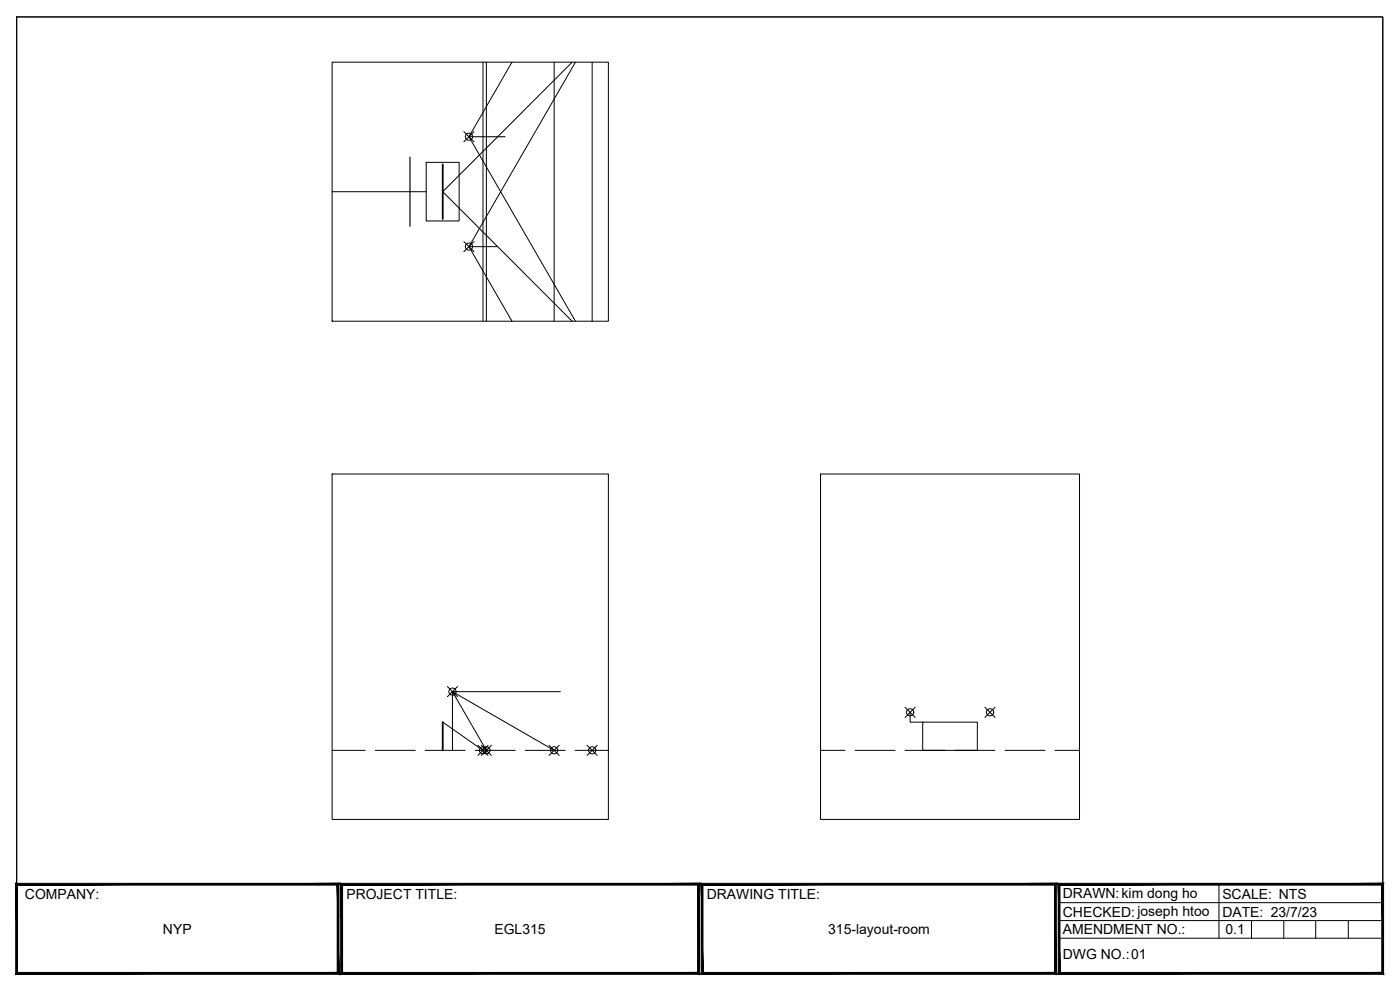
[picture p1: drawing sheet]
<svg xmlns="http://www.w3.org/2000/svg" width="420mm" height="297mm" viewBox="0 0 420 297" stroke-linecap="round" stroke-linejoin="round" font-family="sans-serif">
<!-- layer: 0 -->
<g fill="none" stroke="#000" stroke-width=".3">
<path d="M5 5.1h410v286.9h-410zM5 5.1h410v260.2h-410zM99.7 18.7h82.9v77.7h-82.9zM99.7 57.5h28.2M140.7 41h10.9M140.7 74h8.6M99.7 142.2h82.9v103.7h-82.9zM246.3 142.2h77.7v103.7h-77.7zM132.9 216.7l12 8.4M168.2 207.5h-32.4v17.6M273.1 213.7v3h20.2v8.4h-16.4v-8.4M99.7 225.1h9.9"/>
<path d="M112.6 225.1h12M127.6 225.1h12M142.6 225.1h12M157.6 225.1h12M172.6 225.1h10M246.3 225.1h7.3M256.6 225.1h12M271.6 225.1h12M286.6 225.1h12M301.6 225.1h12M316.6 225.1h7.4"/>
</g>
<!-- layer: Video -->
<g fill="none" stroke="#000" stroke-width=".3">
<path d="M144.9 18.7v77.7M171.7 18.7l-38.8 38.8 38.8 38.9M177.7 18.7v77.7M127.9 48.7h9.9v17.6h-9.9zM134.3 206l3 3M137.3 206l-3 3M146 225.1l-10.2-17.6 30.5 17.6M176.2 223.6l3 3.1M179.2 223.6l-3 3.1"/>
<circle cx="135.8" cy="207.5" r="1.08"/>
<circle cx="177.7" cy="225.1" r="1.08"/>
</g>
<!-- layer: 0 -->
<path d="M123 47.1v20.8" fill="none" stroke="#000" stroke-width=".36"/>
<path d="M132.9 216.7v8.4" fill="none" stroke="#000" stroke-width=".53"/>
<!-- layer: Audio -->
<g fill="none" stroke="#000" stroke-width=".3">
<path d="M146 18.7v77.7M153.6 18.7l-12.9 22.3 32 55.4M166.3 18.7v77.7M172.7 18.7l-32 55.3 12.9 22.4M139.2 39.5l3.1 3.1M142.3 39.5l-3.1 3.1M139.2 72.5l3.1 3M142.3 72.5l-3.1 3M271.6 212.2l3.1 3.1M274.7 212.2l-3.1 3.1M295.6 212.2l3 3.1M298.6 212.2l-3 3.1"/>
<path d="M143.4 223.6l3.1 3.1M144.4 223.6l3.1 3.1M146.5 223.6l-3.1 3.1M147.5 223.6l-3.1 3.1M164.8 223.6l3 3.1M167.8 223.6l-3 3.1"/>
<circle cx="140.8" cy="41" r="1.08"/>
<circle cx="140.8" cy="74" r="1.08"/>
<circle cx="273.2" cy="213.7" r="1.08"/>
<circle cx="297.1" cy="213.7" r="1.08"/>
<circle cx="145" cy="225.1" r="1.08"/>
<circle cx="146" cy="225.1" r="1.08"/>
<circle cx="166.3" cy="225.1" r="1.08"/>
</g>
<!-- layer: Video -->
<path d="M132.9 49.3v16.4" fill="none" stroke="#000" stroke-width=".53"/>
<!-- layer: TITLE -->
<g fill="#000" stroke="#000" stroke-width=".3">
<path d="M102.3 265l.5 .6 107.1-.6zM102.8 265.6l107.1-.6-.5 .6zM209.4 265.6l.5 26.7v-27.3zM209.4 265.6l.5 26.7-.5-.5zM102.3 292.3h107.6l-.5-.5zM102.3 292.3l.5-.5h106.6zM102.3 265v27.3l.5-.5zM102.3 265l.5 .6v26.2z"/>
<path d="M210.4 265l.6 .6 106-.6zM211 265.6l106-.6-.5 .6zM316.5 265.6l.5 26.7v-27.3zM316.5 265.6l.5 26.7-.5-.5zM210.4 292.3h106.6l-.5-.5zM211 291.8h105.5l-106.1 .5zM210.4 265v27.3l.6-.5zM210.4 265l.6 .6v26.2z"/>
<path d="M317.6 265l.5 .6 97.1-.6zM318.1 265.6l97.1-.6-.5 .6zM415.2 265l-.5 .6 .5 26.7zM414.7 265.6l.5 26.7-.5-.5zM317.6 292.3h97.6l-.5-.5zM318.1 291.8h96.6l-97.1 .5zM317.6 265v27.3l.5-.5zM317.6 265l.5 .6v26.2z"/>
<path d="M4.7 265v27.3l.5-.5zM4.7 265l.5 .6v26.2zM4.7 265l.5 .6 96.5-.6zM5.2 265.6l96.5-.6-.5 .6zM101.7 265l-.5 .6 .5 26.7zM101.2 265.6l.5 26.7-.5-.5zM4.7 292.3h97l-.5-.5zM5.2 291.8h96l-96.5 .5z"/>
</g>
<path d="M317.9 270.8h96.4M317.9 276.2h96.4M365.8 265.3v16.2M375.6 276.2v5.3M385.3 276.2v5.3M394.9 276.2v5.3M404.6 276.2v5.3M317.9 281.5h96.4" fill="none" stroke="#000" stroke-width=".3"/>
<g font-size="4.2">
<text x="7.5" y="269.7">COMPANY:</text>
<text x="103.9" y="269.7">PROJECT TITLE:</text>
<text x="212.1" y="269.7">DRAWING TITLE:</text>
<text x="319" y="269.6">DRAWN:kim dong ho</text>
<text x="366.8" y="269.8">SCALE: NTS</text>
<text x="319" y="275">CHECKED:joseph htoo</text>
<text x="366.8" y="275.2">DATE: 23/7/23</text>
<text x="48.9" y="280.2">NYP</text>
<text x="148.4" y="280.2">EGL315</text>
<text x="248.5" y="280.2">315-layout-room</text>
<text x="319" y="280.4">AMENDMENT NO.:</text>
<text x="367.8" y="280.4">0.1</text>
<text x="319" y="287.9">DWG NO.:01</text>
</g>
</svg>
